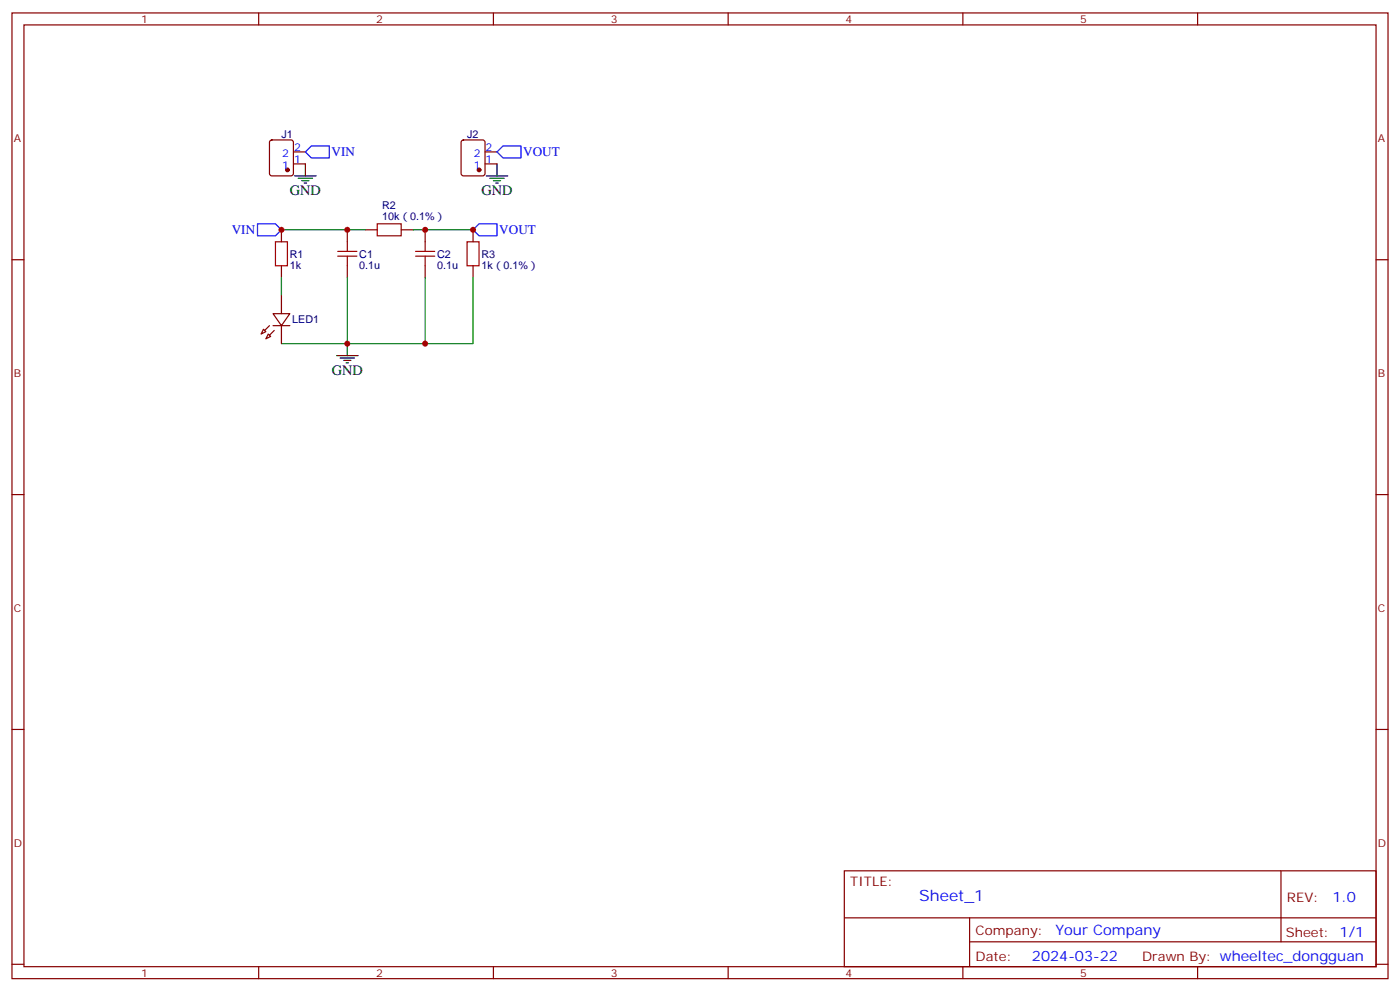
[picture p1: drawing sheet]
<svg xmlns="http://www.w3.org/2000/svg" width="412mm" height="292mm" viewBox="0 0 412 292" stroke-linecap="round" stroke-linejoin="round" font-family="sans-serif">
<g fill="none" stroke="#870000" stroke-width=".35">
<path d="M3.5 3.8h405.4v284.3h-405.4zM7.1 7.3h398.2v277.3h-398.2zM76.2 3.8v3.5M145.3 3.8v3.5M214.5 3.8v3.5M283.6 3.8v3.5M352.8 3.8v3.5M79.6 41.4l.5-.2h5.6l.7 .4v9.5l-.4 .6-5.9 .1-.7-.5v-9.4zM86.4 48.3h3.6M86.4 44.7h3.6M136.1 41.4l.4-.2h5.7l.6 .4 .1 9.5-.5 .6-5.9 .1-.6-.5-.1-9.4zM142.9 48.3h3.5"/>
<path d="M142.9 44.7h3.5M3.5 76.5h3.6M82.9 67.7v3.5M82.9 78.2v3.6M102.3 67.7v3.5M102.3 78.2v3.6M107.6 67.7h3.5M118.2 67.7h3.5M125.2 67.7v3.5M125.2 78.2v3.6M139.3 67.7v3.5M139.3 78.2v3.6"/>
<path d="M405.3 76.5h3.6M77.6 96.9l.7 .7-1.4 .8zM79 98.4l.7 .7-1.4 .7zM80.4 92.4h5l-2.5 3.5zM80.4 95.9h5M82.9 87.1v5.3M82.9 95.9v5.3M3.5 145.6h3.6M405.3 145.6h3.6M3.5 214.8h3.6M405.3 214.8h3.6M248.7 256.4h156.6v28.2h-156.6z"/>
<path d="M377.3 256.4v20.9M248.7 270.2h156.5M285.6 277.3h119.6M285.6 270.2v14.2M3.5 283.9h3.6M76.2 284.6v3.5M145.3 284.6v3.5M214.5 284.6v3.5M283.6 284.6v3.5M352.8 284.6v3.5M405.3 283.9h3.6"/>
</g>
<path d="M81.1 71.2h3.6v7h-3.6zM99.5 75.4h5.6M99.5 74h5.6M102.3 71.2v2.8M102.3 75.4v2.8M111.1 65.9h7.1v3.5h-7.1zM122.4 75.4h5.7M122.4 74h5.7M125.2 71.2v2.8M125.2 75.4v2.8M137.6 71.2h3.5v7h-3.5z" fill="none" stroke="#a10000" stroke-width=".35"/>
<path d="M82.9 67.7h24.7M121.7 67.7h17.6M82.9 81.8v5.3M102.3 81.8v19.4h-19.4M125.2 81.8v19.4h-22.9M139.3 81.8v19.4h-14.1" fill="none" stroke="#008700" stroke-width=".35"/>
<g fill="#870000" stroke="#870000" stroke-width=".35">
<path d="M80.8 97.3l-1.4 1.4z"/>
<path d="M79.4 95.9l-1.4 1.4z"/>
<circle cx="84.7" cy="50" r=".53"/>
<circle cx="141.1" cy="50" r=".53"/>
</g>
<g fill="none" stroke="#000" stroke-width=".35">
<path d="M86.8 51.8h6.3M87.8 52.5h4.3M88.9 53.2h2.1M89.6 53.9h.7M90 48.3v3.5M143.2 51.8h6.4M144.3 52.5h4.2M145.3 53.2h2.2M146 53.9h.8M146.4 48.3v3.5M99.1 104.7h6.4M100.2 105.4h4.2"/>
<path d="M101.2 106.1h2.2M102 106.8h.7M102.3 101.2v3.5"/>
</g>
<path d="M90 44.7l1.7-1.7h5.3v3.5h-5.3zM146.4 44.7l1.8-1.7h5.3v3.5h-5.3zM75.8 65.9h5.3l1.8 1.8-1.8 1.7h-5.3zM139.3 67.7l1.8-1.8h5.3v3.5h-5.3z" fill="none" stroke="#00f" stroke-width=".35"/>
<g fill="#c00">
<circle cx="102.3" cy="101.2" r=".88"/>
<circle cx="125.2" cy="101.2" r=".88"/>
<circle cx="102.3" cy="67.7" r=".88"/>
<circle cx="125.2" cy="67.7" r=".88"/>
<circle cx="82.9" cy="67.7" r=".88"/>
<circle cx="139.3" cy="67.7" r=".88"/>
</g>
<text font-size="4.6" fill="#00f" x="270.8" y="265.4">Sheet_1</text>
<g font-size="4.2">
<text x="85.4" y="57.4">GND</text>
<text x="141.8" y="57.4">GND</text>
<text x="97.7" y="110.3">GND</text>
</g>
<g font-size="4.2" fill="#00f">
<text x="392.5" y="265.7">1.0</text>
<text x="310.9" y="275.2">Your Company</text>
<text x="304" y="283">2024-03-22</text>
</g>
<g font-size="3.9" fill="#00f">
<text x="97.7" y="46">VIN</text>
<text x="154.1" y="46">VOUT</text>
<text x="68.3" y="68.9">VIN</text>
<text x="147.1" y="68.9">VOUT</text>
</g>
<g font-size="3.9" fill="#800">
<text x="250.5" y="261">TITLE:</text>
<text x="379.1" y="265.7">REV:</text>
<text x="287.4" y="275.2">Company:</text>
<text x="378.7" y="275.8">Sheet: 1/1</text>
<text x="287.4" y="282.9">Date:</text>
<text x="336.4" y="282.9">Drawn By: wheeltec_dongguan</text>
</g>
<g font-size="3.2" fill="#800">
<text x="41.6" y="6.8">1</text>
<text x="110.8" y="6.8">2</text>
<text x="179.9" y="6.8">3</text>
<text x="249.1" y="6.8">4</text>
<text x="318.2" y="6.8">5</text>
<text x="4.1" y="41.9">A</text>
<text x="405.9" y="41.9">A</text>
<text x="4.1" y="111.1">B</text>
<text x="405.9" y="111.1">B</text>
<text x="4.1" y="180.2">C</text>
<text x="405.9" y="180.2">C</text>
<text x="4.1" y="249.3">D</text>
<text x="405.9" y="249.3">D</text>
<text x="41.6" y="287.6">1</text>
<text x="110.8" y="287.6">2</text>
<text x="179.9" y="287.6">3</text>
<text x="249.1" y="287.6">4</text>
<text x="318.2" y="287.6">5</text>
</g>
<g font-size="3.2" fill="#000080">
<text x="82.9" y="40.6">J1</text>
<text x="137.6" y="40.6">J2</text>
<text x="112.5" y="64.8">10k（0.1%）</text>
<text x="112.5" y="61.6">R2</text>
<text x="85.4" y="75.9">R1</text>
<text x="105.8" y="75.9">C1</text>
<text x="128.8" y="75.9">C2</text>
<text x="141.8" y="75.9">R3</text>
<text x="85.4" y="79.1">1k</text>
<text x="105.8" y="79.1">0.1u</text>
<text x="128.8" y="79.1">0.1u</text>
<text x="141.8" y="79.1">1k（0.1%）</text>
<text x="86.1" y="95.2">LED1</text>
</g>
<g font-size="3.2" fill="#00f">
<text x="83.1" y="46.1">2</text>
<text x="86.6" y="47.9">1</text>
<text x="86.6" y="44.4">2</text>
<text x="139.6" y="46.1">2</text>
<text x="143.1" y="47.9">1</text>
<text x="143.1" y="44.4">2</text>
<text x="83.1" y="49.7">1</text>
<text x="139.6" y="49.7">1</text>
</g>
</svg>
